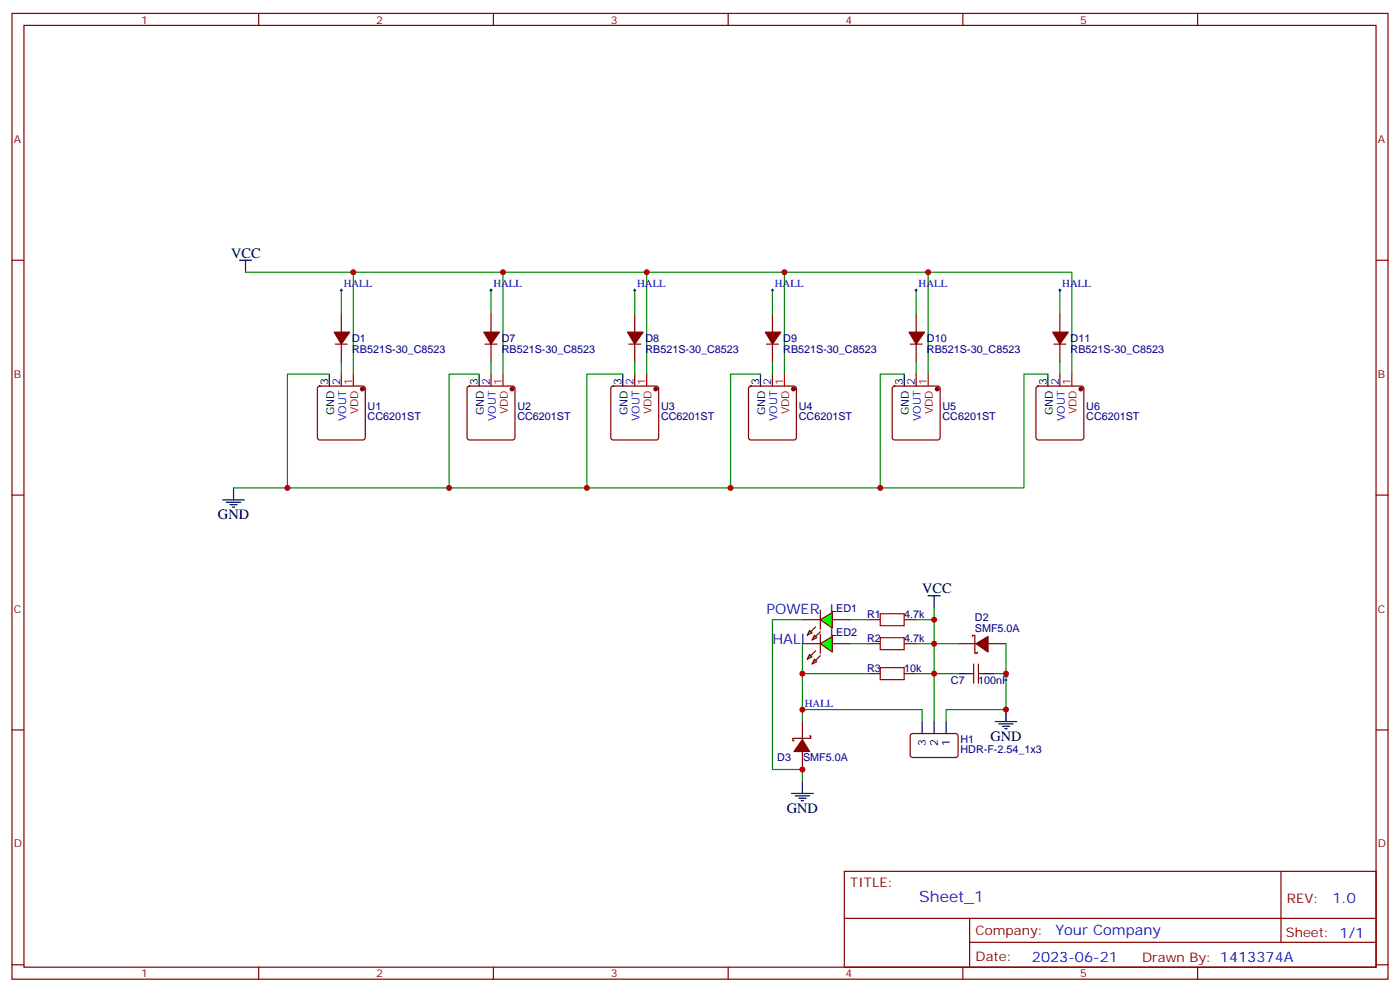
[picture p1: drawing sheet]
<svg xmlns="http://www.w3.org/2000/svg" width="412mm" height="292mm" viewBox="0 0 412 292" stroke-linecap="round" stroke-linejoin="round" font-family="sans-serif">
<g fill="none" stroke="#870000" stroke-width=".35">
<path d="M3.5 4h405.4v284.3h-405.4zM7.1 7.5h398.2v277.3h-398.2zM76.2 4v3.5M145.3 4v3.5M214.5 4v3.5M283.6 4v3.5M352.8 4v3.5M3.5 76.6h3.6M405.3 76.6h3.6M100.5 92.5v5.3M144.6 92.5v5.3M187 92.5v5.3"/>
<path d="M227.5 92.5v5.3M269.9 92.5v5.3M312.2 92.5v5.3M93.7 113.9l.5-.2h12.7l.5 .2 .2 .5v14.4l-.2 .5-.5 .2h-12.7l-.5-.2-.2-.5v-14.4zM98.8 101.3h3.5M100.5 101.3v5.3M100.5 110.1v3.6M137.8 113.9l.5-.2h12.7l.5 .2 .2 .5v14.4l-.2 .5-.5 .2h-12.7l-.5-.2-.2-.5v-14.4zM142.9 101.3h3.5M144.6 101.3v5.3M144.6 110.1v3.6M180.2 113.9l.4-.2h12.7l.5 .2 .2 .5v14.4l-.2 .5-.5 .2h-12.7l-.5-.2-.2-.5v-14.4z"/>
<path d="M185.2 101.3h3.5M187 101.3v5.3M187 110.1v3.6M220.7 113.9l.5-.2h12.7l.5 .2 .2 .5v14.4l-.2 .5-.5 .2h-12.7l-.5-.2-.2-.5v-14.4zM225.8 101.3h3.5M227.5 101.3v5.3M227.5 110.1v3.6M263.1 113.9l.4-.2h12.7l.5 .2 .2 .5v14.4l-.2 .5-.5 .2h-12.7l-.5-.2-.2-.5v-14.4zM268.1 101.3h3.5M269.9 101.3v5.3M269.9 110.1v3.6M305.4 113.9l.5-.2h12.7l.5 .2 .2 .5v14.4l-.3 .5-.4 .2h-12.7l-.5-.2-.2-.5v-14.4z"/>
<path d="M310.4 101.3h3.6M312.2 101.3v5.3M312.2 110.1v3.6M3.5 145.8h3.6M405.3 145.8h3.6M236.4 182.5h5.3M245.2 182.5h5.3M255.8 189.5h3.5M255.8 198.3h3.5M255.8 182.5h3.5M266.3 189.5h3.6M266.3 198.3h3.6"/>
<path d="M266.3 182.5h3.6M282.2 189.5h5.3M285.8 198.3h1M286.5 187.4v-.4h.7v5.3h.7v-.3M286.8 195.5v5.7M288.2 195.5v5.7M288.2 198.3h1.1M291 189.5h5.3M3.5 214.9h3.6M236.4 212.4v5.3M238.5 216.7h.3v.7h-5.3v.7h.4M268.3 216.2l.5-.2h13l.4 .7v5.9l-.7 .4h-13l-.4-.7v-5.6z"/>
<path d="M405.3 214.9h3.6M236.4 221.3v5.3M248.7 256.5h156.6v28.3h-156.6zM377.3 256.6v20.8M248.7 270.4h156.5M285.6 277.4h119.6M285.6 270.4v14.1M3.5 284.1h3.6M76.2 284.8v3.5M145.3 284.8v3.5M214.5 284.8v3.5M283.6 284.8v3.5"/>
<path d="M352.8 284.8v3.5M405.3 284.1h3.6"/>
</g>
<g fill="#870000" stroke="#870000" stroke-width=".35">
<path d="M98.4 97.8h4.6l-2.5 3.5z"/>
<path d="M142.5 97.8h4.6l-2.5 3.5z"/>
<path d="M184.9 97.8h4.5l-2.4 3.5z"/>
<path d="M225.4 97.8h4.6l-2.5 3.5z"/>
<path d="M267.8 97.8h4.5l-2.4 3.5z"/>
<path d="M310.1 97.8h4.6l-2.5 3.5z"/>
<path d="M287.5 189.5l3.5-2.1v4.6z"/>
<path d="M236.4 217.7l2.1 3.6h-4.6z"/>
<circle cx="106.7" cy="114.5" r=".53"/>
<circle cx="150.8" cy="114.5" r=".53"/>
<circle cx="193.1" cy="114.5" r=".53"/>
<circle cx="233.7" cy="114.5" r=".53"/>
<circle cx="276" cy="114.5" r=".53"/>
<circle cx="318.4" cy="114.5" r=".53"/>
</g>
<path d="M104.1 110.1v3.6M148.2 110.1v3.6M190.5 110.1v3.6M231.1 110.1v3.6M273.4 110.1v3.6M315.7 110.1v3.6" fill="none" stroke="#f00" stroke-width=".35"/>
<g fill="none" stroke="#000" stroke-width=".35">
<path d="M70.6 76.6h3.5M72.3 76.6v3.6M97 110.1v3.6M141.1 110.1v3.6M183.4 110.1v3.6M224 110.1v3.6M266.3 110.1v3.6M308.7 110.1v3.6M65.6 147.2h6.4M66.7 147.9h4.2M67.7 148.6h2.1M68.4 149.3h.7"/>
<path d="M68.8 143.7v3.5M273.4 175.4h3.5M275.2 175.4v3.5M282.2 198.3h3.6M289.3 198.3h3.5M271.6 212.4v3.6M275.2 212.4v3.6M278.7 212.4v3.6M293.2 212.4h6.3M294.2 213.1h4.2M295.3 213.9h2.1M296 214.6h.7"/>
<path d="M296.3 208.9v3.5M233.2 233.6h6.3M234.2 234.3h4.3M235.3 235h2.1M236 235.7h.7M236.4 230.1v3.5"/>
</g>
<g fill="none" stroke="#008700" stroke-width=".35">
<path d="M72.3 80.2h31.8M100.5 85.4v7.1M144.6 85.4v7.1M148.2 80.2h42.3v29.9M187 85.4v7.1M190.5 80.2h40.6v29.9M227.5 85.4v7.1M231.1 80.2h42.3v29.9M269.9 85.4v7.1M273.4 80.2h42.3v29.9M312.2 85.4v7.1M97 110.1h-12.3v33.6h216.9v-33.6h7.1"/>
<path d="M100.5 106.6v3.5M104.1 110.1v-29.9h44.1v29.9M141.1 110.1h-8.8v33.6M144.6 106.6v3.5M183.4 110.1h-10.5v33.6M187 106.6v3.5M224 110.1h-8.8v33.6M227.5 106.6v3.5M266.3 110.1h-7v33.6M269.9 106.6v3.5M312.2 106.6v3.5M68.8 143.7h15.9"/>
<path d="M275.2 178.9v33.5M275.2 189.5h7M275.2 198.3h7M292.8 198.3h3.5v10.6h-17.6v3.5M296.3 189.5v8.8M236.4 212.4v-3.5h35.2v3.5"/>
</g>
<path d="M100.2 85.4h.7M100.5 85.1v.7M144.3 85.4h.7M144.6 85.1v.7M186.6 85.4h.7M187 85.1v.7M227.2 85.4h.7M227.5 85.1v.7M269.5 85.4h.7M269.9 85.1v.7M311.9 85.4h.7M312.2 85.1v.7" fill="none" stroke="#000" stroke-width=".29"/>
<path d="M259.3 180.7h7v3.5h-7zM259.3 187.7h7v3.6h-7zM259.3 196.6h7v3.5h-7z" fill="none" stroke="#a10000" stroke-width=".35"/>
<g fill="#0f0" stroke="#870000" stroke-width=".35">
<path d="M238.5 185.6l.7 .7-1.4 .7z"/>
<path d="M239.9 187l.7 .7-1.4 .8z"/>
</g>
<g fill="#870000" stroke="#870000" stroke-width=".35">
<path d="M238.8 186l1.4-1.4z"/>
<path d="M241.7 186l-1.5 1.4z"/>
</g>
<path d="M241.7 179.6v5.7z" fill="#f00" stroke="#870000" stroke-width=".35"/>
<path d="M241.7 182.5l3.5-2.2v4.6z" fill="#0f0" stroke="#870000" stroke-width=".35"/>
<path d="M236.4 189.5h5.3M245.2 189.5h5.3" fill="none" stroke="#870000" stroke-width=".35"/>
<g fill="#0f0" stroke="#870000" stroke-width=".35">
<path d="M238.5 192.7l.7 .7-1.4 .7z"/>
<path d="M239.9 194.1l.7 .7-1.4 .7z"/>
</g>
<g fill="#870000" stroke="#870000" stroke-width=".35">
<path d="M240.2 191.6l-1.4 1.4z"/>
<path d="M241.7 193l-1.5 1.5z"/>
</g>
<path d="M241.7 186.7v5.6z" fill="#f00" stroke="#870000" stroke-width=".35"/>
<path d="M241.7 189.5l3.5-2.1v4.6z" fill="#0f0" stroke="#870000" stroke-width=".35"/>
<path d="M236.4 182.5h-8.9v44.1h8.9v3.5M236.4 189.5v8.8M250.5 182.5h5.3M250.5 189.5h5.3M255.8 198.3h-19.4v10.6M269.9 182.5h5.3M269.9 189.5h5.3M269.9 198.3h5.3" fill="none" stroke="#008700" stroke-width=".35"/>
<path d="M236 208.9h.7M236.4 208.6v.7" fill="none" stroke="#000" stroke-width=".29"/>
<g fill="#c00">
<circle cx="148.2" cy="80.2" r=".88"/>
<circle cx="104.1" cy="80.2" r=".88"/>
<circle cx="132.3" cy="143.7" r=".88"/>
<circle cx="172.9" cy="143.7" r=".88"/>
<circle cx="215.2" cy="143.7" r=".88"/>
<circle cx="259.3" cy="143.7" r=".88"/>
<circle cx="84.7" cy="143.7" r=".88"/>
<circle cx="190.5" cy="80.2" r=".88"/>
<circle cx="231.1" cy="80.2" r=".88"/>
<circle cx="273.4" cy="80.2" r=".88"/>
<circle cx="296.3" cy="208.9" r=".88"/>
<circle cx="296.3" cy="198.3" r=".88"/>
<circle cx="275.2" cy="189.5" r=".88"/>
<circle cx="275.2" cy="198.3" r=".88"/>
<circle cx="275.2" cy="182.5" r=".88"/>
<circle cx="236.4" cy="208.9" r=".88"/>
<circle cx="236.4" cy="226.6" r=".88"/>
<circle cx="236.4" cy="198.3" r=".88"/>
</g>
<text font-size="4.6" fill="#00f" x="270.8" y="265.6">Sheet_1</text>
<g font-size="4.2">
<text x="68.1" y="75.9">VCC</text>
<text x="64.2" y="152.8">GND</text>
<text x="271.6" y="174.7">VCC</text>
<text x="291.7" y="218.1">GND</text>
<text x="231.8" y="239.3">GND</text>
</g>
<g font-size="4.2" fill="#00f">
<text x="225.8" y="180.7">POWER</text>
<text x="227.5" y="189.5">HALL</text>
<text x="392.5" y="265.8">1.0</text>
<text x="310.9" y="275.4">Your Company</text>
<text x="304" y="283.2">2023-06-21</text>
</g>
<g font-size="3.9" fill="#800">
<text x="250.5" y="261.1">TITLE:</text>
<text x="379.1" y="265.8">REV:</text>
<text x="287.4" y="275.3">Company:</text>
<text x="378.7" y="275.9">Sheet: 1/1</text>
<text x="287.4" y="283">Date:</text>
<text x="336.4" y="283.1">Drawn By: 1413374A</text>
</g>
<g font-size="3.2" fill="#800">
<text x="41.6" y="6.9">1</text>
<text x="110.8" y="6.9">2</text>
<text x="179.9" y="6.9">3</text>
<text x="249.1" y="6.9">4</text>
<text x="318.2" y="6.9">5</text>
<text x="4.1" y="42.1">A</text>
<text x="405.9" y="42.1">A</text>
<text x="4.1" y="111.2">B</text>
<text x="405.9" y="111.2">B</text>
<text x="4.1" y="180.3">C</text>
<text x="405.9" y="180.3">C</text>
<text x="4.1" y="249.5">D</text>
<text x="405.9" y="249.5">D</text>
<text x="41.6" y="287.8">1</text>
<text x="110.8" y="287.8">2</text>
<text x="179.9" y="287.8">3</text>
<text x="249.1" y="287.8">4</text>
<text x="318.2" y="287.8">5</text>
</g>
<g font-size="3.2" fill="#00f">
<text x="101.2" y="84.6">HALL</text>
<text x="145.3" y="84.6">HALL</text>
<text x="187.7" y="84.6">HALL</text>
<text x="228.2" y="84.6">HALL</text>
<text x="270.6" y="84.6">HALL</text>
<text x="312.9" y="84.6">HALL</text>
<text x="100.2" y="113.5" transform="rotate(-90 100.2 113.5)">2</text>
<text x="144.3" y="113.5" transform="rotate(-90 144.3 113.5)">2</text>
<text x="186.6" y="113.5" transform="rotate(-90 186.6 113.5)">2</text>
<text x="227.2" y="113.5" transform="rotate(-90 227.2 113.5)">2</text>
<text x="269.5" y="113.5" transform="rotate(-90 269.5 113.5)">2</text>
<text x="311.9" y="113.5" transform="rotate(-90 311.9 113.5)">2</text>
<text x="102" y="123.9" transform="rotate(-90 102 123.9)">VOUT</text>
<text x="146" y="123.9" transform="rotate(-90 146 123.9)">VOUT</text>
<text x="188.4" y="123.9" transform="rotate(-90 188.4 123.9)">VOUT</text>
<text x="229" y="123.9" transform="rotate(-90 229 123.9)">VOUT</text>
<text x="271.3" y="123.9" transform="rotate(-90 271.3 123.9)">VOUT</text>
<text x="313.6" y="123.9" transform="rotate(-90 313.6 123.9)">VOUT</text>
<text x="237.1" y="208">HALL</text>
</g>
<g font-size="3.2" fill="#000080">
<text x="103.7" y="100.8">D1</text>
<text x="147.8" y="100.8">D7</text>
<text x="190.1" y="100.8">D8</text>
<text x="230.7" y="100.8">D9</text>
<text x="273" y="100.8">D10</text>
<text x="315.4" y="100.8">D11</text>
<text x="103.7" y="103.8">RB521S-30_C8523</text>
<text x="147.8" y="103.8">RB521S-30_C8523</text>
<text x="190.1" y="103.8">RB521S-30_C8523</text>
<text x="230.7" y="103.8">RB521S-30_C8523</text>
<text x="273" y="103.8">RB521S-30_C8523</text>
<text x="315.4" y="103.8">RB521S-30_C8523</text>
<text x="108.3" y="123.8">CC6201ST</text>
<text x="108.3" y="120.6">U1</text>
<text x="152.4" y="123.8">CC6201ST</text>
<text x="152.4" y="120.6">U2</text>
<text x="194.7" y="123.8">CC6201ST</text>
<text x="194.7" y="120.6">U3</text>
<text x="235.3" y="123.8">CC6201ST</text>
<text x="235.3" y="120.6">U4</text>
<text x="277.6" y="123.8">CC6201ST</text>
<text x="277.6" y="120.6">U5</text>
<text x="320" y="123.8">CC6201ST</text>
<text x="320" y="120.6">U6</text>
<text x="244.6" y="180.1">LED1</text>
<text x="255.4" y="181.8">R1</text>
<text x="266.4" y="181.8">4.7k</text>
<text x="287.2" y="186">SMF5.0A</text>
<text x="287.2" y="182.8">D2</text>
<text x="244.6" y="187.1">LED2</text>
<text x="255.4" y="188.9">R2</text>
<text x="266.4" y="188.9">4.7k</text>
<text x="255.4" y="197.7">R3</text>
<text x="266.4" y="197.7">10k</text>
<text x="280.1" y="201.2">C7</text>
<text x="288.1" y="201.2">100nF</text>
<text x="282.9" y="221.8">HDR-F-2.54_1x3</text>
<text x="282.9" y="218.6">H1</text>
<text x="229" y="224.2">D3</text>
<text x="236.5" y="224.2">SMF5.0A</text>
</g>
<g font-size="3.2">
<text x="96.7" y="113.5" transform="rotate(-90 96.7 113.5)">3</text>
<text x="140.8" y="113.5" transform="rotate(-90 140.8 113.5)">3</text>
<text x="183.1" y="113.5" transform="rotate(-90 183.1 113.5)">3</text>
<text x="223.7" y="113.5" transform="rotate(-90 223.7 113.5)">3</text>
<text x="266" y="113.5" transform="rotate(-90 266 113.5)">3</text>
<text x="308.3" y="113.5" transform="rotate(-90 308.3 113.5)">3</text>
<text x="98.4" y="122.3" transform="rotate(-90 98.4 122.3)">GND</text>
<text x="142.5" y="122.3" transform="rotate(-90 142.5 122.3)">GND</text>
<text x="184.9" y="122.3" transform="rotate(-90 184.9 122.3)">GND</text>
<text x="225.4" y="122.3" transform="rotate(-90 225.4 122.3)">GND</text>
<text x="267.8" y="122.3" transform="rotate(-90 267.8 122.3)">GND</text>
<text x="310.1" y="122.3" transform="rotate(-90 310.1 122.3)">GND</text>
<text x="272.7" y="219.8" transform="rotate(-90 272.7 219.8)">3</text>
<text x="276.2" y="219.8" transform="rotate(-90 276.2 219.8)">2</text>
<text x="279.8" y="219.8" transform="rotate(-90 279.8 219.8)">1</text>
</g>
<g font-size="3.2" fill="#f00">
<text x="103.7" y="113.5" transform="rotate(-90 103.7 113.5)">1</text>
<text x="147.8" y="113.5" transform="rotate(-90 147.8 113.5)">1</text>
<text x="190.1" y="113.5" transform="rotate(-90 190.1 113.5)">1</text>
<text x="230.7" y="113.5" transform="rotate(-90 230.7 113.5)">1</text>
<text x="273" y="113.5" transform="rotate(-90 273 113.5)">1</text>
<text x="315.4" y="113.5" transform="rotate(-90 315.4 113.5)">1</text>
<text x="105.5" y="122" transform="rotate(-90 105.5 122)">VDD</text>
<text x="149.6" y="122" transform="rotate(-90 149.6 122)">VDD</text>
<text x="191.9" y="122" transform="rotate(-90 191.9 122)">VDD</text>
<text x="232.5" y="122" transform="rotate(-90 232.5 122)">VDD</text>
<text x="274.8" y="122" transform="rotate(-90 274.8 122)">VDD</text>
<text x="317.1" y="122" transform="rotate(-90 317.1 122)">VDD</text>
</g>
</svg>
